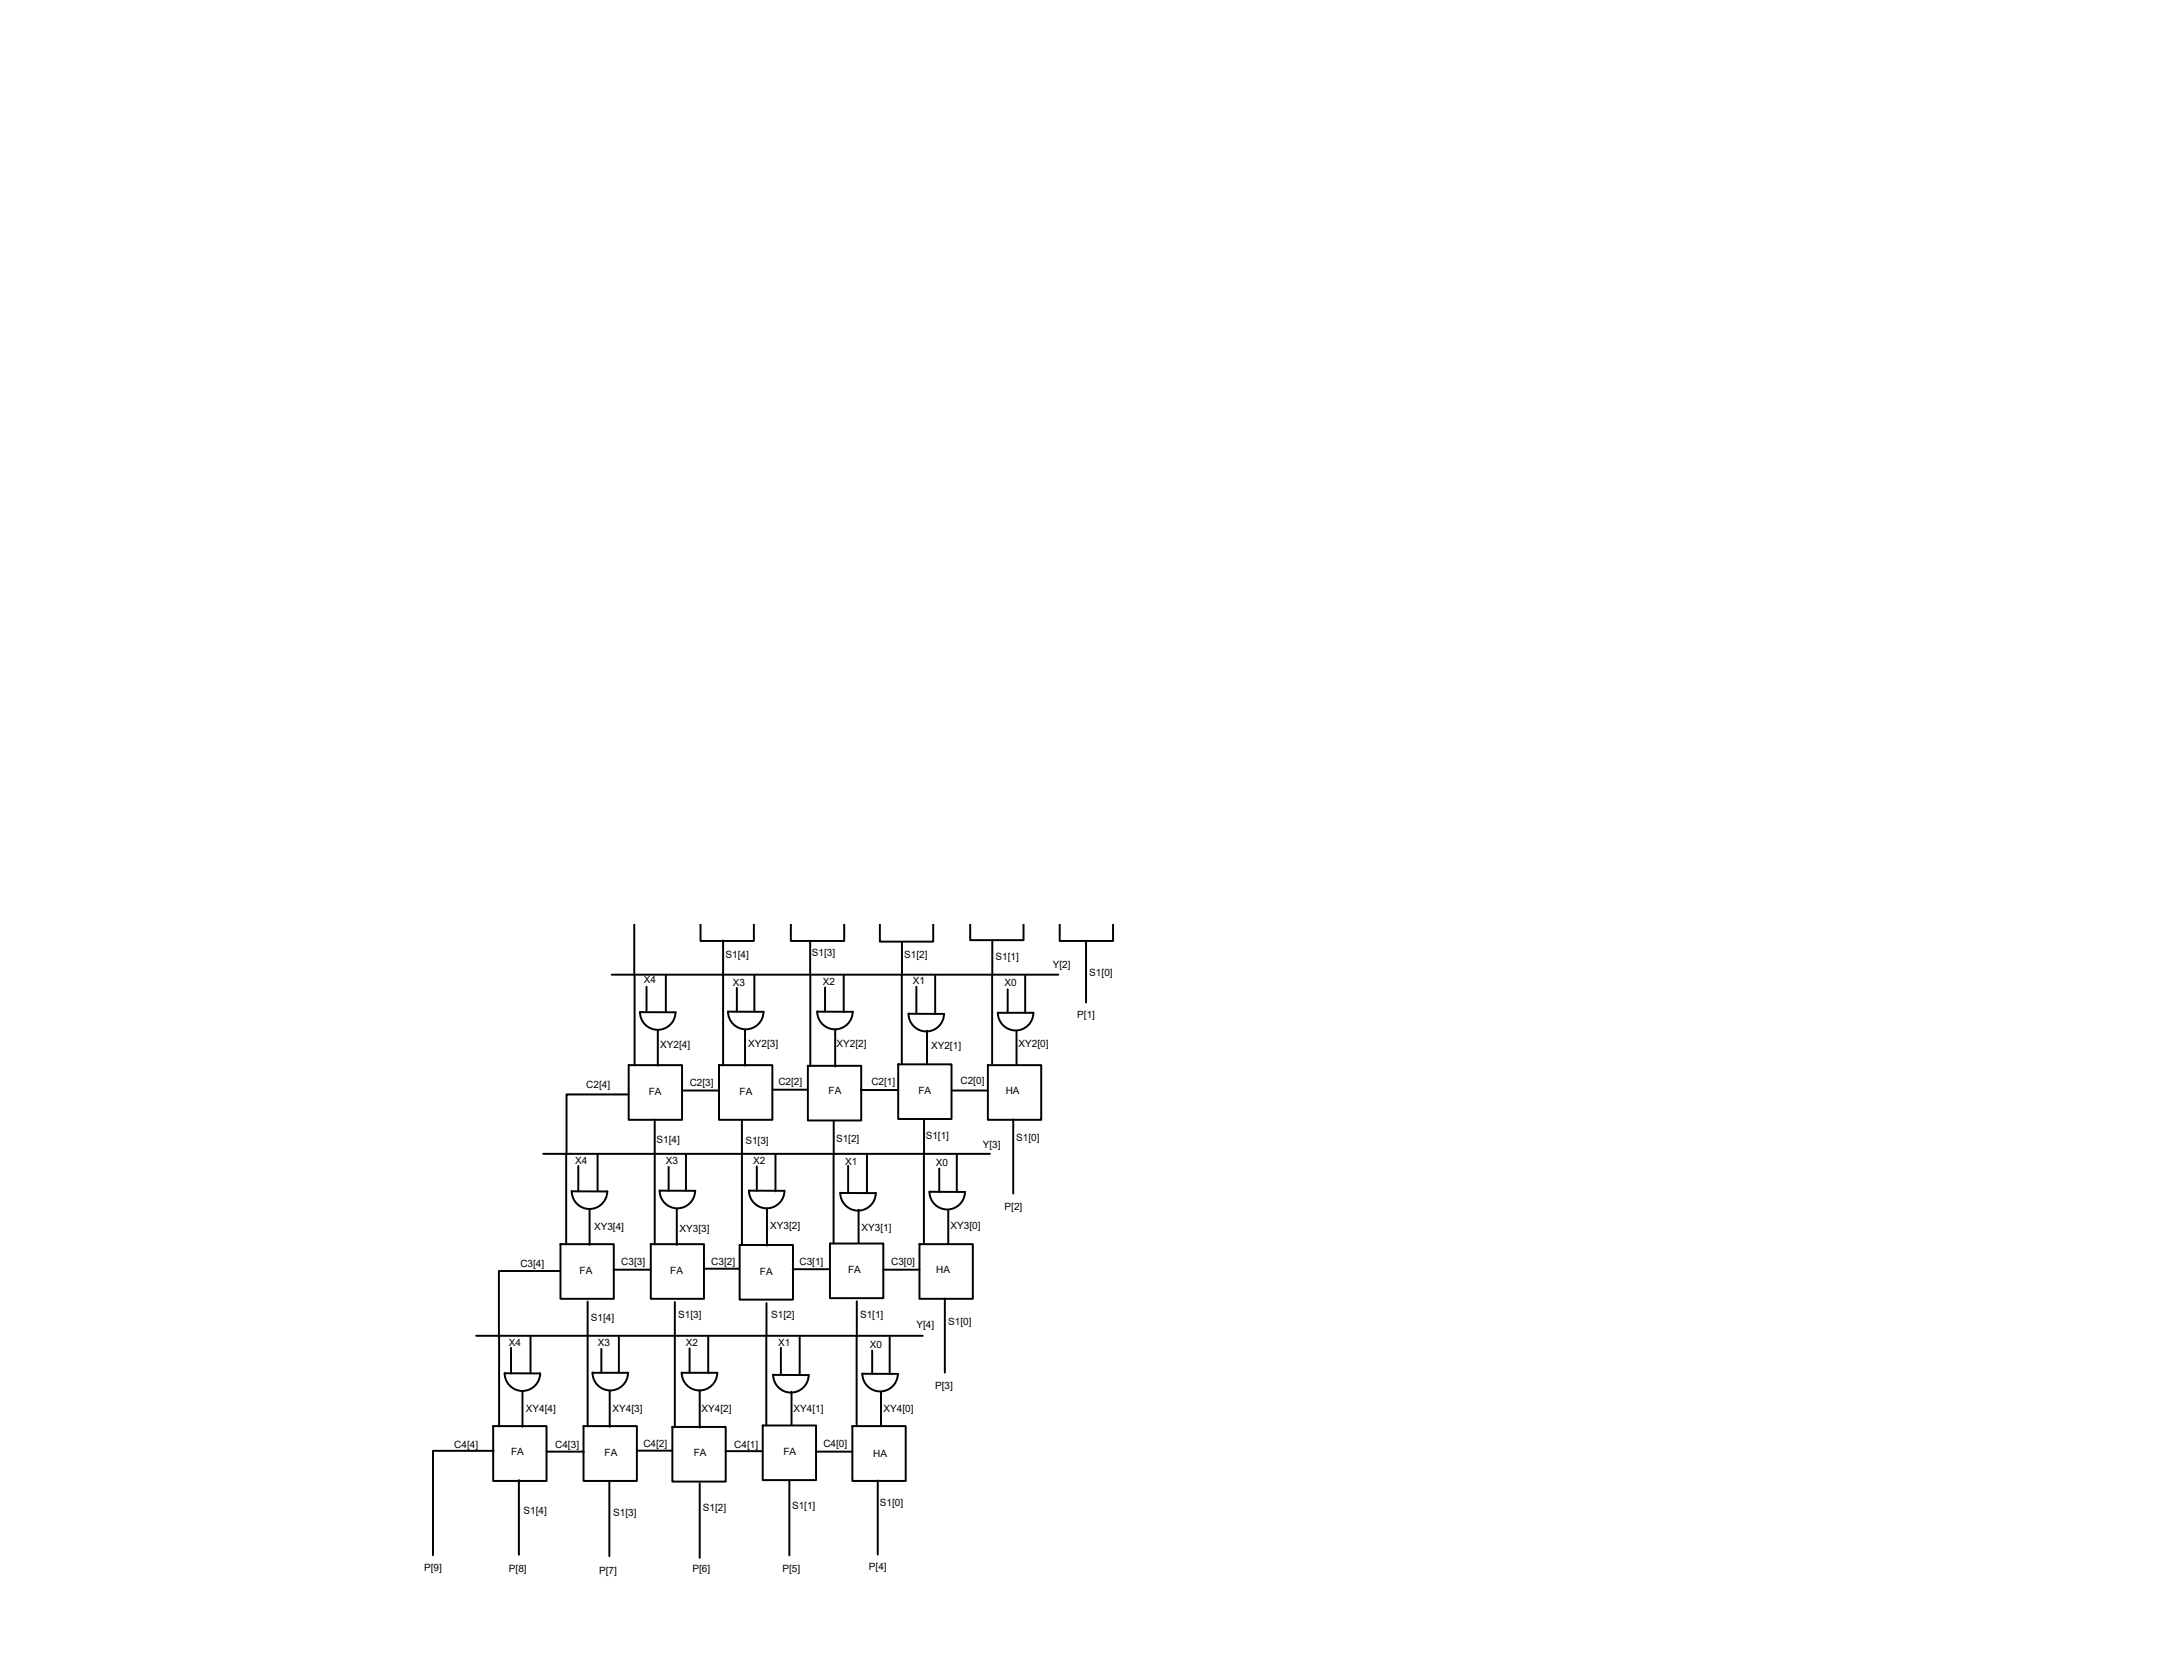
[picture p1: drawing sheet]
<svg xmlns="http://www.w3.org/2000/svg" width="279mm" height="216mm" viewBox="0 0 279 216" stroke-linecap="round" stroke-linejoin="round" font-family="sans-serif">
<!-- layer: 0 -->
<g fill="none" stroke="#000" stroke-width=".25">
<path d="M82 119.6v6.5M90.6 119.6v2.1h6.9v-2.1M102.3 119.6v2.1h6.9v-2.1M113.8 119.6v2.2h6.9v-2.2M125.5 119.6v2h6.9v-2M137.1 119.6v2.1h6.9v-2.1M79.1 126.1h57.8M81.3 137.8h6.9v7.1h-6.9zM82.1 126.1v11.7M82.8 130.9a2.3 2.3 0 0 0 2.3 2.3 2.3 2.3 0 0 0 2.3-2.3M82.8 130.9l4.6 .1M83.6 127.6v3.4"/>
<path d="M85.1 133.3v4.6M86.1 126.2v4.7M93 137.8h6.9v7.1h-6.9zM93.5 121.7v16.1M94.2 130.8a2.3 2.3 0 0 0 2.3 2.4 2.3 2.3 0 0 0 2.3-2.3h-4.6M95.3 127.8v3.1M96.4 133.2v4.7M97.6 126.2v4.7M104.5 137.9h6.9v7h-6.9zM104.8 121.7v4.4M104.8 126.2v11.7M105.7 130.8a2.3 2.3 0 0 0 2.3 2.4 2.3 2.3 0 0 0 2.3-2.3h-4.6"/>
<path d="M106.7 127.7v3.2M108 133.1v4.9M109.1 126.2v4.7M116.2 137.7h6.9v7.1h-6.9zM116.6 126.1v11.6M116.7 121.8v4.3M117.5 131.1a2.3 2.3 0 0 0 2.3 2.3 2.3 2.3 0 0 0 2.3-2.3M117.5 131.1l4.6 .1M118.5 127.6v3.5M119.9 133.3v4.3M121 126.2v4.9M127.8 137.8h6.9v7.1h-6.9z"/>
<path d="M128.4 121.6l-.1 16M130.3 128v3M131.5 133.4v4.4M132.6 126.2v4.8M133.7 131h-4.6a2.3 2.3 0 0 0 2.3 2.3 2.3 2.3 0 0 0 2.3-2.3M140.5 121.8v7.9M70.3 149.3h57.8M73.2 149.3v11.7M74 154.1h4.6M74 154.1a2.3 2.3 0 0 0 2.2 2.3 2.3 2.3 0 0 0 2.3-2.3M74.8 150.8v3.3M76.3 156.4v4.6"/>
<path d="M77.3 149.4v4.7M81.3 141.6h-8v7.7M84.7 144.8v16.2M85.3 154a2.3 2.3 0 0 0 2.3 2.3 2.3 2.3 0 0 0 2.3-2.3M85.3 154h4.6M86.5 151v3M87.5 156.4v4.6M88.2 141.1h4.8M88.7 149.4v4.6M96 144.9v4.4M96 149.3v11.8M96.9 154h4.6"/>
<path d="M96.9 154a2.3 2.3 0 0 0 2.3 2.3 2.3 2.3 0 0 0 2.3-2.3M97.9 150.9v3.1M99.2 156.3v4.8M99.9 141h4.6M100.3 149.4v4.7M107.8 149.3v11.5M107.8 145v4.3M108.7 154.3h4.6M108.7 154.3a2.3 2.3 0 0 0 2.3 2.3 2.3 2.3 0 0 0 2.3-2.3M109.7 150.8v3.5M111.1 156.5v4.3M111.4 141h4.8"/>
<path d="M112.1 149.4v4.9M119.5 149.4v11.4M119.5 144.8v4.5M121.5 151.2v3M122.7 156.6v4.3M123.1 141.1h4.7M123.8 149.4v4.8M124.8 154.2a2.3 2.3 0 0 1-2.3 2.3 2.3 2.3 0 0 1-2.3-2.4l4.6 .1M131.1 144.8v9.6M61.6 172.8h57.8M64.6 172.8v11.7M65.3 177.6l4.6 .1a2.3 2.3 0 0 1-2.3 2.2 2.3 2.3 0 0 1-2.3-2.3z"/>
<path d="M66.1 174.4v3.3M67.6 180v4.6M68.6 172.9v4.7M72.5 164.4h-8v8.4M72.5 160.9h6.9v7.1h-6.9zM76 168.4v16.1M77.8 174.5v3.1M78.9 179.9v4.7M79.4 164.2h4.8M80.1 172.9v4.7M81.3 177.6h-4.7a2.3 2.3 0 0 0 2.3 2.3 2.3 2.3 0 0 0 2.3-2.3M84.2 160.9h6.9v7.1h-6.9z"/>
<path d="M87.3 168.4v4.4M87.3 172.9v11.7M89.2 174.4v3.2M90.5 179.8v4.9M91.1 164.1h4.5M91.6 172.9v4.7M92.8 177.6h-4.6a2.3 2.3 0 0 0 2.3 2.3 2.3 2.3 0 0 0 2.3-2.3M95.7 161.1h6.9v7h-6.9zM99.1 172.8v11.6M99.1 168.6v4.2M100 177.9h4.6M100 177.8a2.3 2.3 0 0 0 2.3 2.3 2.3 2.3 0 0 0 2.3-2.2"/>
<path d="M101 174.3v3.5M102.5 164.2h4.8M103.4 172.9v5M107.4 160.9h6.9v7h-6.9zM110.8 168.3v16M112.8 174.7v3.1M114.3 164.2h4.6M115.1 172.9v4.9M116.1 177.7a2.3 2.3 0 0 1-2.3 2.3 2.3 2.3 0 0 1-2.3-2.3h4.7M118.9 160.9h6.9v7.1h-6.9zM122.2 168v9.6M63.8 184.5h6.9v7.1h-6.9z"/>
<path d="M63.8 187.7h-7.8v13.5M67.1 191.5v9.6M70.7 187.8h4.8M75.5 184.5h6.9v7.1h-6.9zM78.8 191.7v9.6M82.4 187.7h4.5M87 184.6h6.9v7.1h-6.9zM90.5 191.9v9.6M93.9 187.7h4.8M98.7 184.4h6.9v7.1h-6.9zM102.1 191.6v9.6M102.4 180v4.3"/>
<path d="M105.6 187.8h4.7M110.3 184.5h6.9v7.1h-6.9zM113.5 191.5v9.6M114 180.1v4.4"/>
</g>
<g font-size="1.3">
<text x="93.9" y="124">S1[4]</text>
<text x="105" y="123.6">S1[3]</text>
<text x="117" y="124">S1[2]</text>
<text x="128.8" y="124.2">S1[1]</text>
<text x="136.2" y="125.2">Y[2]</text>
<text x="83.3" y="127.2">X4</text>
<text x="94.8" y="127.5">X3</text>
<text x="106.4" y="127.4">X2</text>
<text x="118.1" y="127.3">X1</text>
<text x="129.9" y="127.5">X0</text>
<text x="139.3" y="131.6">P[1]</text>
<text x="140.9" y="126.2">S1[0]</text>
<text x="85.4" y="135.6">XY2[4]</text>
<text x="96.8" y="135.5">XY2[3]</text>
<text x="108.2" y="135.5">XY2[2]</text>
<text x="120.4" y="135.7">XY2[1]</text>
<text x="131.7" y="135.4">XY2[0]</text>
<text x="75.8" y="140.8">C2[4]</text>
<text x="83.9" y="141.6">FA</text>
<text x="89.2" y="140.5">C2[3]</text>
<text x="95.7" y="141.6">FA</text>
<text x="100.7" y="140.4">C2[2]</text>
<text x="107.2" y="141.6">FA</text>
<text x="112.7" y="140.3">C2[1]</text>
<text x="118.8" y="141.6">FA</text>
<text x="124.2" y="140.2">C2[0]</text>
<text x="130.1" y="141.5">HA</text>
<text x="84.9" y="147.9">S1[4]</text>
<text x="96.4" y="147.9">S1[3]</text>
<text x="108.1" y="147.7">S1[2]</text>
<text x="119.7" y="147.4">S1[1]</text>
<text x="127.1" y="148.5">Y[3]</text>
<text x="131.4" y="147.6">S1[0]</text>
<text x="74.4" y="150.6">X4</text>
<text x="86.1" y="150.6">X3</text>
<text x="97.4" y="150.5">X2</text>
<text x="109.3" y="150.7">X1</text>
<text x="121" y="150.8">X0</text>
<text x="76.8" y="159.1">XY3[4]</text>
<text x="87.9" y="159.4">XY3[3]</text>
<text x="99.6" y="159">XY3[2]</text>
<text x="111.4" y="159.3">XY3[1]</text>
<text x="123" y="159">XY3[0]</text>
<text x="129.9" y="156.5">P[2]</text>
<text x="67.3" y="163.9">C3[4]</text>
<text x="75" y="164.9">FA</text>
<text x="80.4" y="163.7">C3[3]</text>
<text x="86.7" y="164.8">FA</text>
<text x="92" y="163.7">C3[2]</text>
<text x="98.3" y="164.9">FA</text>
<text x="103.4" y="163.7">C3[1]</text>
<text x="109.7" y="164.7">FA</text>
<text x="115.3" y="163.7">C3[0]</text>
<text x="121.1" y="164.7">HA</text>
<text x="76.4" y="170.9">S1[4]</text>
<text x="87.7" y="170.5">S1[3]</text>
<text x="99.8" y="170.5">S1[2]</text>
<text x="111.3" y="170.5">S1[1]</text>
<text x="118.6" y="171.8">Y[4]</text>
<text x="122.6" y="171.4">S1[0]</text>
<text x="65.8" y="174.1">X4</text>
<text x="77.3" y="174.1">X3</text>
<text x="88.7" y="174.2">X2</text>
<text x="100.7" y="174.1">X1</text>
<text x="112.5" y="174.4">X0</text>
<text x="120.9" y="179.7">P[3]</text>
<text x="68" y="182.6">XY4[4]</text>
<text x="79.2" y="182.6">XY4[3]</text>
<text x="90.7" y="182.6">XY4[2]</text>
<text x="102.7" y="182.7">XY4[1]</text>
<text x="114.3" y="182.7">XY4[0]</text>
<text x="58.8" y="187.3">C4[4]</text>
<text x="66.1" y="188.2">FA</text>
<text x="71.8" y="187.3">C4[3]</text>
<text x="78.2" y="188.4">FA</text>
<text x="83.2" y="187.1">C4[2]</text>
<text x="89.7" y="188.4">FA</text>
<text x="95" y="187.3">C4[1]</text>
<text x="101.3" y="188.2">FA</text>
<text x="106.5" y="187.2">C4[0]</text>
<text x="113" y="188.5">HA</text>
<text x="67.7" y="195.8">S1[4]</text>
<text x="79.3" y="196.1">S1[3]</text>
<text x="90.9" y="195.4">S1[2]</text>
<text x="102.4" y="195.2">S1[1]</text>
<text x="113.8" y="194.9">S1[0]</text>
<text x="54.9" y="203.2">P[9]</text>
<text x="65.8" y="203.3">P[8]</text>
<text x="77.5" y="203.6">P[7]</text>
<text x="89.6" y="203.4">P[6]</text>
<text x="101.2" y="203.3">P[5]</text>
<text x="112.4" y="203.1">P[4]</text>
</g>
</svg>
